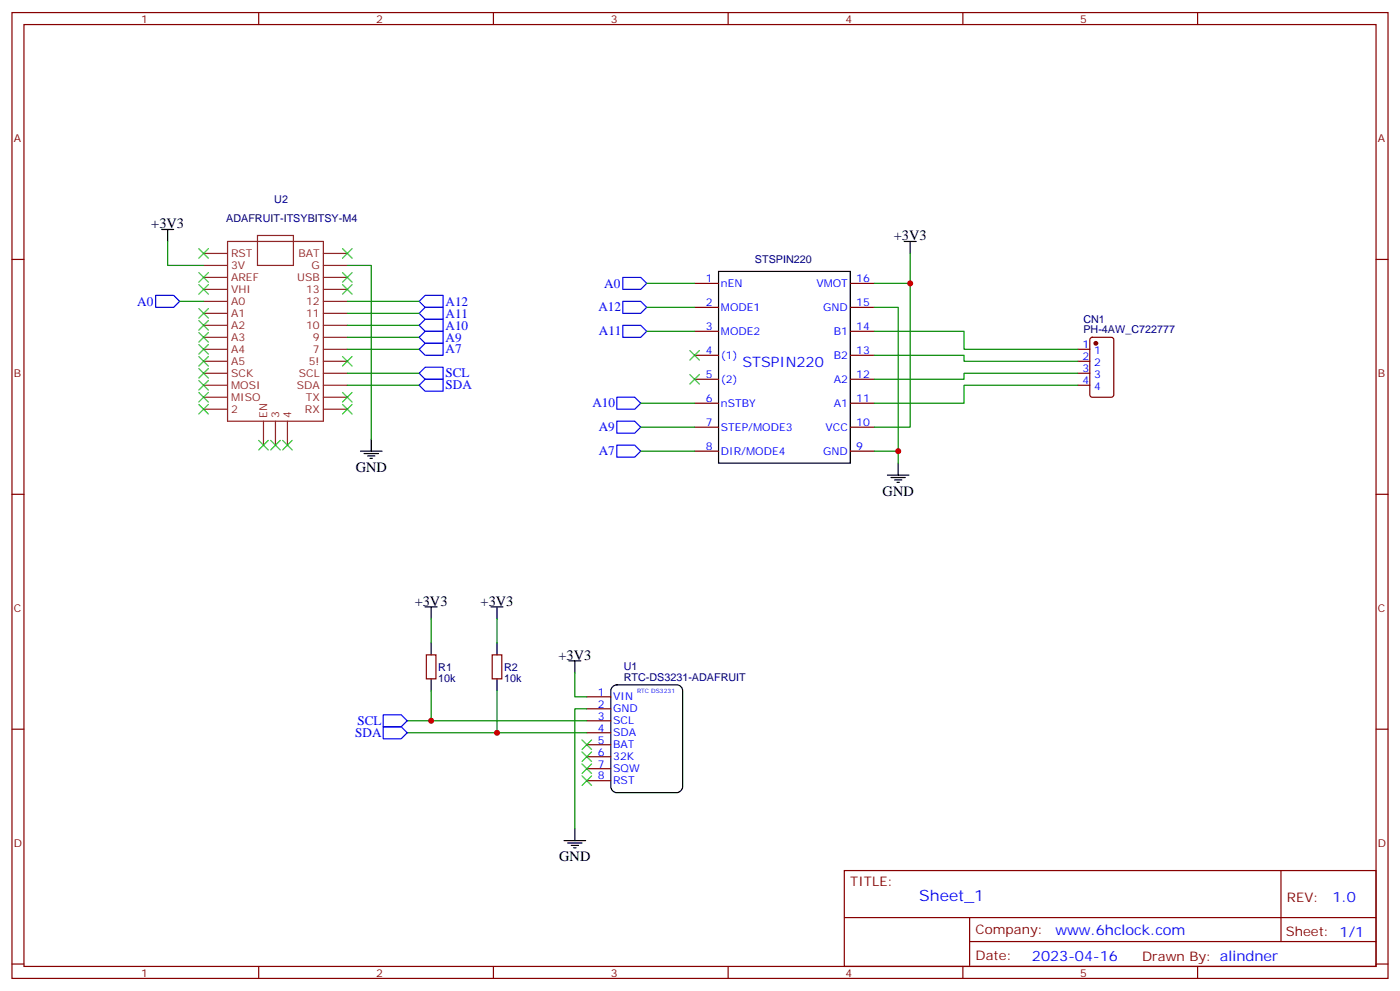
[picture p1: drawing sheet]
<svg xmlns="http://www.w3.org/2000/svg" width="412mm" height="292mm" viewBox="0 0 412 292" stroke-linecap="round" stroke-linejoin="round" font-family="sans-serif">
<g fill="none" stroke="#870000" stroke-width=".35">
<path d="M3.5 3.7h405.4v284.3h-405.4zM7.1 7.2h398.2v277.3h-398.2zM76.2 3.7v3.5M145.3 3.7v3.5M214.5 3.7v3.5M283.6 3.7v3.5M352.8 3.7v3.5M3.5 76.4h3.6M405.3 76.4h3.6M204.6 83.4h7.1M204.6 90.5h7.1M204.6 97.5h7.1"/>
<path d="M250.5 83.4h7M250.5 90.5h7M250.5 97.5h7M321.3 99.5l.4-.2h5.7l.6 .4 .1 16.5-.5 .7h-5.9l-.6-.4-.1-16.5zM204.6 104.6h7.1M204.6 111.7h7.1M204.6 118.7h7.1M250.5 104.6h7M250.5 111.7h7M250.5 118.7h7M317.5 102.8h3.5M317.5 106.4h3.5"/>
<path d="M317.5 109.9h3.5M317.5 113.4h3.5M204.6 125.8h7.1M204.6 132.8h7.1M250.5 125.8h7M250.5 132.8h7M3.5 145.5h3.6M405.3 145.5h3.6M125.6 192.8h2.8v7h-2.8zM145 192.8h2.8v7h-2.8zM3.5 214.7h3.6M172.9 205.1h7"/>
<path d="M172.9 208.7h7M172.9 212.2h7M172.9 215.7h7M172.9 219.3h7M405.3 214.7h3.6M172.9 222.8h7M172.9 226.3h7M172.9 229.8h7M248.7 256.3h156.6v28.2h-156.6zM377.3 256.3v20.9M248.7 270.1h156.5M285.6 277.2h119.6"/>
<path d="M285.6 270.1v14.2M3.5 283.8h3.6M76.2 284.5v3.5M145.3 284.5v3.5M214.5 284.5v3.5M283.6 284.5v3.5M352.8 284.5v3.5M405.3 283.8h3.6"/>
</g>
<g fill="none" stroke="#000" stroke-width=".35">
<path d="M47.6 67.6h3.6M49.4 67.6v3.5M211.7 79.9h38.8v56.4h-38.8zM266.3 71.1h3.6M268.1 71.1v3.5M106.2 132.8h6.3M107.2 133.5h4.3M108.3 134.2h2.1M109 134.9h.7M109.4 129.3v3.5M261.4 139.9h6.4M264.6 136.3v3.6"/>
<path d="M262.5 140.6h4.2M263.5 141.3h2.1M264.2 142h.7M125.2 178.7h3.6M127 178.7v3.5M144.6 178.7h3.6M146.4 178.7v3.5M127 189.3v3.5M127 199.8v3.6M146.4 189.3v3.5M146.4 199.8v3.6M167.6 194.6h3.5"/>
<path d="M169.3 194.6v3.5M180.5 202.1l1.2-.5h17.6a1.76 1.76 0 0 1 1.8 1.8v28.2a1.89 1.89 0 0 1-1.8 1.8h-17.6a1.89 1.89 0 0 1-1.8-1.8v-28.2zM166.2 247.5h6.3M167.2 248.2h4.2M168.3 248.9h2.1M169 249.6h.7M169.3 243.9v3.6"/>
</g>
<circle cx="322.8" cy="101.1" r=".53" fill="#870000" stroke="#870000" stroke-width=".35"/>
<g fill="none" stroke="#008700" stroke-width=".35">
<path d="M49.4 71.1v7h10.6M102.3 78.1h7.1v51.2M268.1 74.6v51.2h-10.6M52.9 88.7h7.1M102.3 88.7h21.2M102.3 99.3h21.2M102.3 95.8h21.2M102.3 92.3h21.2M190.5 83.4h14.1M190.5 90.5h14.1M190.5 97.5h14.1M257.5 97.5h26.5v5.3h33.5"/>
<path d="M257.5 90.5h7.1v45.8M257.5 83.4h10.6M102.3 102.8h21.2M102.3 109.9h21.2M102.3 113.4h21.2M188.7 118.7h15.9M257.5 104.6h26.5v1.8h33.5M317.5 113.4h-33.5v5.3h-26.5M317.5 109.9h-33.5v1.8h-26.5M188.7 132.8h15.9M188.7 125.8h15.9M257.5 132.8h7.1"/>
<path d="M127 182.2v7.1M146.4 182.2v7.1M169.3 198.1v7h3.6M127 203.4v8.8h-7.1M127 212.2h45.9M146.4 203.4v12.3h-26.5M146.4 215.7h26.5M172.9 208.7h-3.6v35.2"/>
</g>
<g fill="none" stroke="#3c3" stroke-width=".35">
<path d="M58.6 73.2l2.8 2.8M61.4 73.2l-2.8 2.8M100.9 73.2l2.8 2.8M103.7 73.2l-2.8 2.8M58.6 97.9l2.8 2.8M58.6 94.4l2.8 2.8M58.6 90.8l2.8 2.9M58.6 83.8l2.8 2.8M58.6 80.3l2.8 2.8M61.4 97.9l-2.8 2.8M61.4 94.4l-2.8 2.8M61.4 90.8l-2.8 2.9"/>
<path d="M61.4 83.8l-2.8 2.8M61.4 80.3l-2.8 2.8M100.9 80.3l2.8 2.8M100.9 83.8l2.8 2.8M103.7 80.3l-2.8 2.8M103.7 83.8l-2.8 2.8M58.6 105l2.8 2.8M58.6 108.5l2.8 2.8M58.6 112l2.8 2.8M58.6 119.1l2.8 2.8M58.6 115.5l2.8 2.9M58.6 101.4l2.8 2.8"/>
<path d="M61.4 115.5l-2.8 2.9M61.4 119.1l-2.8 2.8M61.4 112l-2.8 2.8M61.4 108.5l-2.8 2.8M61.4 105l-2.8 2.8M61.4 101.4l-2.8 2.8M100.9 105l2.8 2.8M100.9 115.5l2.8 2.9M100.9 119.1l2.8 2.8M103.7 105l-2.8 2.8M103.7 115.5l-2.8 2.9M103.7 119.1l-2.8 2.8"/>
<path d="M203.2 103.2l2.8 2.8M203.2 110.2l2.8 2.9M206 103.2l-2.8 2.8M206 110.2l-2.8 2.9M76.2 129.6l2.8 2.9M79 129.6l-2.8 2.9M79.7 129.6l2.8 2.9M82.5 129.6l-2.8 2.9M83.3 129.6l2.8 2.9M86.1 129.6l-2.8 2.9M171.4 217.8l2.9 2.9M174.3 217.8l-2.9 2.9"/>
<path d="M171.4 228.4l2.9 2.8M171.4 224.9l2.9 2.8M171.4 221.4l2.9 2.8M174.3 228.4l-2.9 2.8M174.3 224.9l-2.9 2.8M174.3 221.4l-2.9 2.8"/>
</g>
<g fill="none" stroke="#8c2424" stroke-width=".35">
<path d="M60 74.6h7M60 78.1h7M67 71.1h28.2v52.9h-28.2zM75.8 69.3h10.6v8.8h-10.6zM95.2 74.6h7.1M95.2 78.1h7.1M60 81.7h7M60 85.2h7M60 88.7h7M60 92.3h7M60 95.8h7M60 99.3h7"/>
<path d="M95.2 81.7h7.1M95.2 85.2h7.1M95.2 88.7h7.1M95.2 92.3h7.1M95.2 95.8h7.1M95.2 99.3h7.1M60 102.8h7M60 106.4h7M60 109.9h7M60 113.4h7M60 116.9h7M95.2 102.8h7.1"/>
<path d="M95.2 106.4h7.1M95.2 109.9h7.1M95.2 113.4h7.1M95.2 116.9h7.1M60 120.5h7M77.6 124v7.1M81.1 124v7.1M84.7 124v7.1M95.2 120.5h7.1"/>
</g>
<g fill="none" stroke="#00f" stroke-width=".35">
<path d="M45.9 87h5.3l1.7 1.7-1.7 1.8h-5.3zM123.5 99.3l1.7-1.8h5.3v3.6h-5.3zM123.5 95.8l1.7-1.8h5.3v3.5h-5.3zM123.5 92.3l1.7-1.8h5.3v3.5h-5.3zM123.5 88.7l1.7-1.7h5.3v3.5h-5.3zM183.4 88.7h5.3l1.8 1.8-1.8 1.8h-5.3zM183.4 81.7h5.3l1.8 1.7-1.8 1.8h-5.3zM183.4 95.8h5.3l1.8 1.7-1.8 1.8h-5.3zM123.5 102.8l1.7-1.7h5.3v3.5h-5.3zM123.5 109.9l1.7-1.8h5.3v3.6h-5.3zM123.5 113.4l1.7-1.7h5.3v3.5h-5.3zM181.7 116.9h5.3l1.7 1.8-1.7 1.8h-5.3z"/>
<path d="M181.7 124h5.3l1.7 1.8-1.7 1.7h-5.3zM181.7 131.1h5.3l1.7 1.7-1.7 1.8h-5.3zM112.9 210.4h5.3l1.7 1.8-1.7 1.8h-5.3zM112.9 214h5.3l1.7 1.7-1.7 1.8h-5.3z"/>
</g>
<g fill="#c00">
<circle cx="264.6" cy="132.8" r=".88"/>
<circle cx="268.1" cy="83.4" r=".88"/>
<circle cx="127" cy="212.2" r=".88"/>
<circle cx="146.4" cy="215.7" r=".88"/>
</g>
<text font-size="4.6" fill="#00f" x="270.8" y="265.3">Sheet_1</text>
<g font-size="4.2">
<text x="44.5" y="67.2">+3V3</text>
<text x="263.3" y="70.7">+3V3</text>
<text x="104.8" y="138.8">GND</text>
<text x="260" y="145.9">GND</text>
<text x="122.2" y="178.3">+3V3</text>
<text x="141.6" y="178.3">+3V3</text>
<text x="164.5" y="194.2">+3V3</text>
<text x="164.7" y="253.5">GND</text>
</g>
<g font-size="4.2" fill="#00f">
<text x="218.7" y="108.1">STSPIN220</text>
<text x="392.5" y="265.6">1.0</text>
<text x="310.9" y="275.1">www.6hclock.com</text>
<text x="304" y="282.9">2023-04-16</text>
</g>
<g font-size="3.9" fill="#00f">
<text x="40.4" y="90">A0</text>
<text x="131.2" y="90">A12</text>
<text x="178" y="84.7">A0</text>
<text x="131.2" y="93.5">A11</text>
<text x="176.3" y="91.6">A12</text>
<text x="131.2" y="100.6">A9</text>
<text x="131.2" y="97">A10</text>
<text x="176.4" y="98.7">A11</text>
<text x="131.2" y="104">A7</text>
<text x="131.2" y="111.1">SCL</text>
<text x="131.2" y="114.6">SDA</text>
<text x="174.5" y="119.9">A10</text>
<text x="176.4" y="126.9">A9</text>
<text x="176.4" y="134.1">A7</text>
<text x="105.3" y="213.5">SCL</text>
<text x="104.7" y="217">SDA</text>
</g>
<g font-size="3.9" fill="#800">
<text x="250.5" y="260.9">TITLE:</text>
<text x="379.1" y="265.6">REV:</text>
<text x="287.4" y="275.1">Company:</text>
<text x="378.7" y="275.7">Sheet: 1/1</text>
<text x="287.4" y="282.8">Date:</text>
<text x="336.4" y="282.8">Drawn By: alindner</text>
</g>
<g font-size="3.2" fill="#800">
<text x="41.6" y="6.7">1</text>
<text x="110.8" y="6.7">2</text>
<text x="179.9" y="6.7">3</text>
<text x="249.1" y="6.7">4</text>
<text x="318.2" y="6.7">5</text>
<text x="4.1" y="41.8">A</text>
<text x="405.9" y="41.8">A</text>
<text x="4.1" y="110.9">B</text>
<text x="405.9" y="110.9">B</text>
<text x="4.1" y="180.1">C</text>
<text x="405.9" y="180.1">C</text>
<text x="4.1" y="249.2">D</text>
<text x="405.9" y="249.2">D</text>
<text x="41.6" y="287.5">1</text>
<text x="110.8" y="287.5">2</text>
<text x="179.9" y="287.5">3</text>
<text x="249.1" y="287.5">4</text>
<text x="318.2" y="287.5">5</text>
</g>
<g font-size="3.2" fill="#000080">
<text x="80.8" y="59.9">U2</text>
<text x="66.6" y="65.2">ADAFRUIT-ITSYBITSY-M4</text>
<text x="222.4" y="77.5">STSPIN220</text>
<text x="319.1" y="95">CN1</text>
<text x="319.1" y="98.1">PH-4AW_C722777</text>
<text x="129.1" y="197.5">R1</text>
<text x="148.5" y="197.5">R2</text>
<text x="183.7" y="197.3">U1</text>
<text x="129.1" y="200.6">10k</text>
<text x="148.5" y="200.6">10k</text>
<text x="183.7" y="200.4">RTC-DS3231-ADAFRUIT</text>
</g>
<g font-size="3.2" fill="#8d2323">
<text x="68.1" y="75.7">RST</text>
<text x="87.9" y="75.7">BAT</text>
<text x="68.1" y="82.7">AREF</text>
<text x="68.1" y="79.2">3V</text>
<text x="87.5" y="82.7">USB</text>
<text x="91.7" y="79.2">G</text>
<text x="68.1" y="89.8">A0</text>
<text x="68.1" y="86.3">VHI</text>
<text x="90.2" y="86.3">13</text>
<text x="90.2" y="89.8">12</text>
<text x="68.1" y="93.3">A1</text>
<text x="90.2" y="93.3">11</text>
<text x="68.1" y="100.4">A3</text>
<text x="68.1" y="96.8">A2</text>
<text x="90.2" y="96.8">10</text>
<text x="92.2" y="100.4">9</text>
<text x="68.1" y="107.4">A5</text>
<text x="68.1" y="103.9">A4</text>
<text x="90.9" y="107.4">5!</text>
<text x="92.2" y="103.9">7</text>
<text x="68.1" y="110.9">SCK</text>
<text x="88" y="110.9">SCL</text>
<text x="68.1" y="118">MISO</text>
<text x="68.1" y="114.5">MOSI</text>
<text x="87.4" y="114.5">SDA</text>
<text x="90.1" y="118">TX</text>
<text x="68.1" y="121.5">2</text>
<text x="78.7" y="122.9" transform="rotate(-90 78.7 122.9)">EN</text>
<text x="82.2" y="122.9" transform="rotate(-90 82.2 122.9)">3</text>
<text x="85.7" y="122.9" transform="rotate(-90 85.7 122.9)">4</text>
<text x="89.8" y="121.5">RX</text>
</g>
<g font-size="3.2" fill="#00f">
<text x="207.9" y="83.1">1</text>
<text x="252.2" y="83.1">16</text>
<text x="212.4" y="84.5">nEN</text>
<text x="240.5" y="84.5">VMOT</text>
<text x="207.9" y="90.1">2</text>
<text x="212.4" y="91.5">MODE1</text>
<text x="242.5" y="91.5">GND</text>
<text x="252.2" y="90.1">15</text>
<text x="207.9" y="97.2">3</text>
<text x="212.4" y="98.6">MODE2</text>
<text x="245.6" y="98.6">B1</text>
<text x="252.2" y="97.2">14</text>
<text x="207.9" y="104.2">4</text>
<text x="212.4" y="105.7">(1)</text>
<text x="245.6" y="105.7">B2</text>
<text x="252.2" y="104.2">13</text>
<text x="318.8" y="102.5">1</text>
<text x="318.8" y="106">2</text>
<text x="322.3" y="104.2">1</text>
<text x="322.3" y="107.8">2</text>
<text x="207.9" y="111.3">5</text>
<text x="212.4" y="112.7">(2)</text>
<text x="245.6" y="112.7">A2</text>
<text x="252.2" y="111.3">12</text>
<text x="318.8" y="109.5">3</text>
<text x="318.8" y="113.1">4</text>
<text x="322.3" y="111.3">3</text>
<text x="207.9" y="118.4">6</text>
<text x="212.4" y="119.8">nSTBY</text>
<text x="245.6" y="119.8">A1</text>
<text x="252.2" y="118.4">11</text>
<text x="322.3" y="114.8">4</text>
<text x="207.9" y="125.4">7</text>
<text x="252.2" y="125.4">10</text>
<text x="212.4" y="126.8">STEP/MODE3</text>
<text x="243.2" y="126.8">VCC</text>
<text x="207.9" y="132.5">8</text>
<text x="212.4" y="133.9">DIR/MODE4</text>
<text x="242.5" y="133.9">GND</text>
<text x="252.2" y="132.5">9</text>
<text x="176.1" y="204.8">1</text>
<text x="176.1" y="208.3">2</text>
<text x="180.6" y="206.2">VIN</text>
<text x="180.6" y="209.7">GND</text>
<text x="176.1" y="211.8">3</text>
<text x="176.1" y="215.4">4</text>
<text x="180.6" y="213.3">SCL</text>
<text x="176.1" y="218.9">5</text>
<text x="180.6" y="216.8">SDA</text>
<text x="180.6" y="220.3">BAT</text>
<text x="176.1" y="222.4">6</text>
<text x="176.1" y="226">7</text>
<text x="180.6" y="223.8">32K</text>
<text x="180.6" y="227.4">SQW</text>
<text x="176.1" y="229.5">8</text>
<text x="180.6" y="230.9">RST</text>
</g>
<text font-size="1.8" fill="#00f" x="187.7" y="204">RTC DS3231</text>
</svg>
